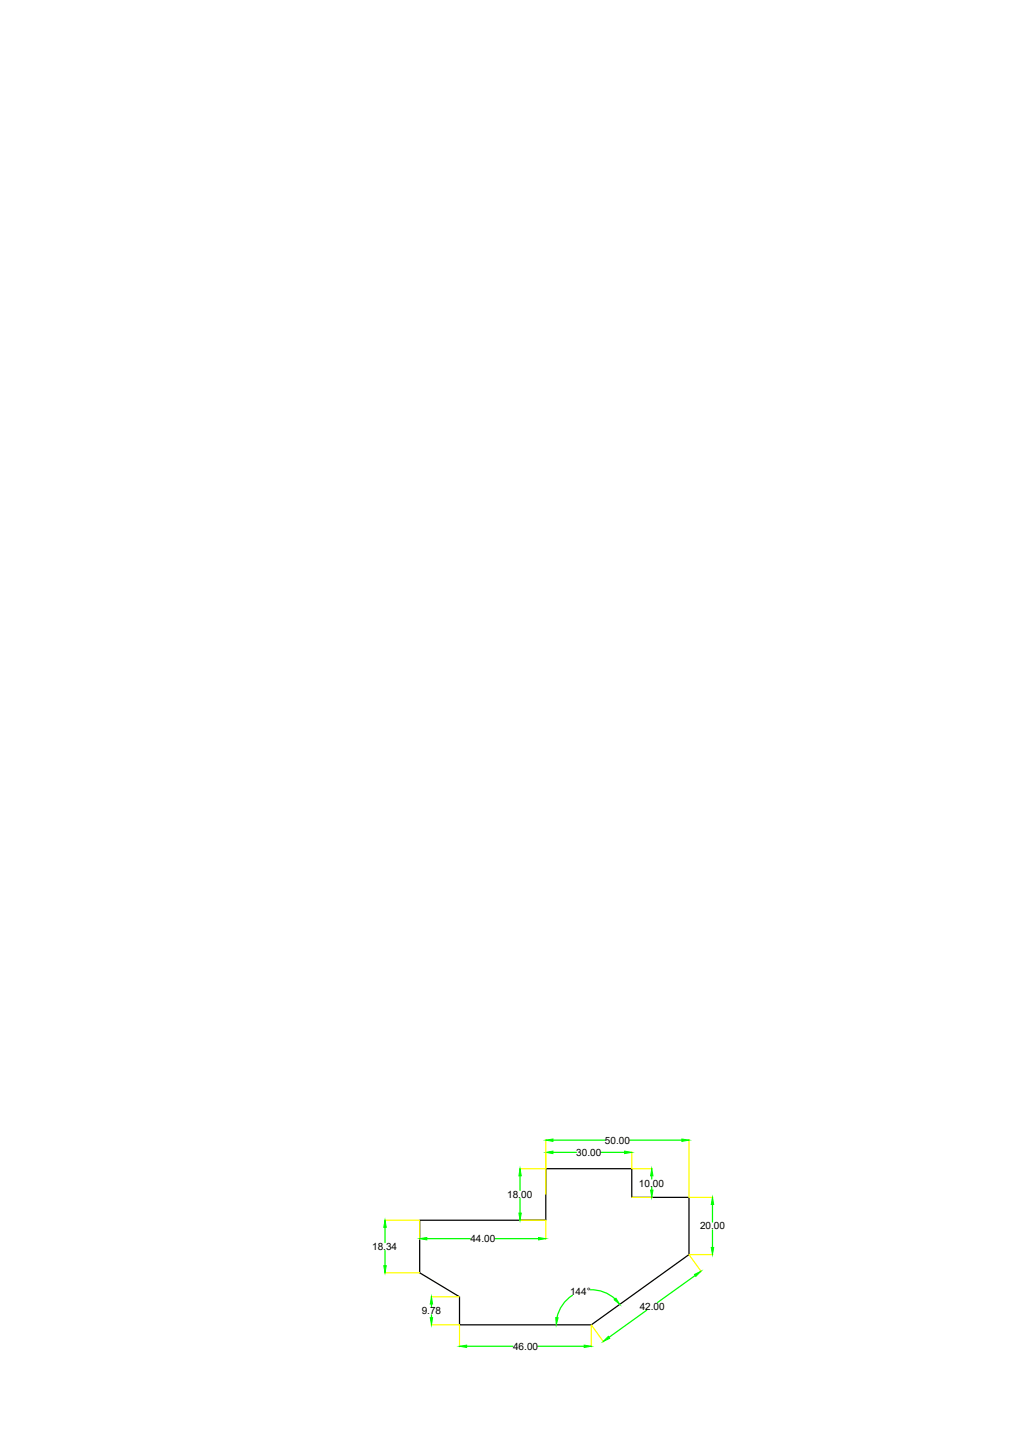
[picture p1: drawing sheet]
<svg xmlns="http://www.w3.org/2000/svg" width="210mm" height="297mm" viewBox="0 0 210 297" stroke-linecap="round" stroke-linejoin="round" font-family="sans-serif">
<!-- layer: 0 -->
<path d="M85.9 249.6h25.8v-10.5h17.6v5.8h11.7v11.8l-20 14.3h-27v-5.7l-8.1-4.9z" fill="none" stroke="#000" stroke-width=".25"/>
<g fill="none" stroke="#ff0" stroke-width=".25">
<path d="M106.3 239.1h5.3M111.7 233.1v11.2M129.3 235.6v3.4M129.3 239.1h4.1M141 233.1v11.8M78.7 249.6h7.1M85.9 249.7v3.8M106.3 249.6h5.3M111.7 249.7v3.8M129.3 244.9h4.1M141 256.7l2.5 3.4M141 244.9h4.9"/>
<path d="M141 256.7h4.9M78.7 260.4h7.1M88.2 271h5.8M88.2 265.3h5.8M94 271.1v4.4M121 271.1v4.4M121 271.1l2.5 3.4"/>
</g>
<g fill="none" stroke="#0f0" stroke-width=".25">
<path d="M113.1 235.7h4.8M113.1 233.2h10.7M123 235.7h4.8M128.8 233.2h10.7M78.8 251.1v3.1M78.8 255.8v3.1M87.3 253.4h8.9M101.3 253.4h8.9M106.4 240.5v3.1M106.4 245.2v3M133.3 240.5v.7M133.3 242.8v.7"/>
<path d="M145.8 246.4v3.6M145.8 251.6v3.6M88.3 266.8v.6M88.3 269v.6M95.5 275.4h9.4M110 275.4h9.5M117.1 265a7.2 7.2 0 0 0-3.2 4.6M120.8 263.9a7.2 7.2 0 0 1 5 1.8M132.3 268l-7.7 5.6M142.2 260.9l-7.7 5.6"/>
</g>
<g fill="#0f0" stroke="#0f0" stroke-width=".2">
<path d="M145.8 244.9l.2 1.5h-.5z"/>
<path d="M145.5 255.2h.5l-.2 1.5z"/>
<path d="M142.1 260.7l1.3-.6-1 1z"/>
<path d="M124.5 273.4l.2 .4-1.3 .6z"/>
<path d="M94 275.4l1.5-.2v.5z"/>
<path d="M119.5 275.2l1.5 .2-1.5 .3z"/>
<path d="M133.3 239.1l.3 1.4h-.5z"/>
<path d="M133.1 243.5h.5l-.3 1.4z"/>
<path d="M111.7 235.7l1.4-.2v.5z"/>
<path d="M127.8 235.5l1.5 .2-1.5 .3z"/>
<path d="M139.5 233l1.5 .2-1.5 .3z"/>
<path d="M111.7 233.2l1.4-.2v.5z"/>
<path d="M106.4 239.1l.2 1.4h-.4z"/>
<path d="M106.2 248.2h.4l-.2 1.4z"/>
<path d="M85.9 253.4l1.4-.2v.4z"/>
<path d="M110.2 253.2l1.5 .2-1.5 .2z"/>
<path d="M78.8 249.6l.2 1.5h-.5z"/>
<path d="M78.5 258.9h.5l-.2 1.5z"/>
<path d="M88 269.6h.5l-.2 1.4z"/>
<path d="M88.3 265.3l.2 1.5h-.5z"/>
<path d="M125.7 265.9l.3-.3 .8 1.2z"/>
<path d="M113.7 269.5l.5 .1-.4 1.4z"/>
</g>
<g font-size="2">
<text x="123.7" y="234">50.00</text>
<text x="117.9" y="236.5">30.00</text>
<text x="103.8" y="245.1">18.00</text>
<text x="130.7" y="242.7">10.00</text>
<text x="143.2" y="251.5">20.00</text>
<text x="76.1" y="255.7">18.34</text>
<text x="96.2" y="254.1">44.00</text>
<text x="86.3" y="268.9">9.78</text>
<text x="116.6" y="264.9">144°</text>
<text x="130.9" y="268">42.00</text>
<text x="105" y="276.1">46.00</text>
</g>
</svg>
